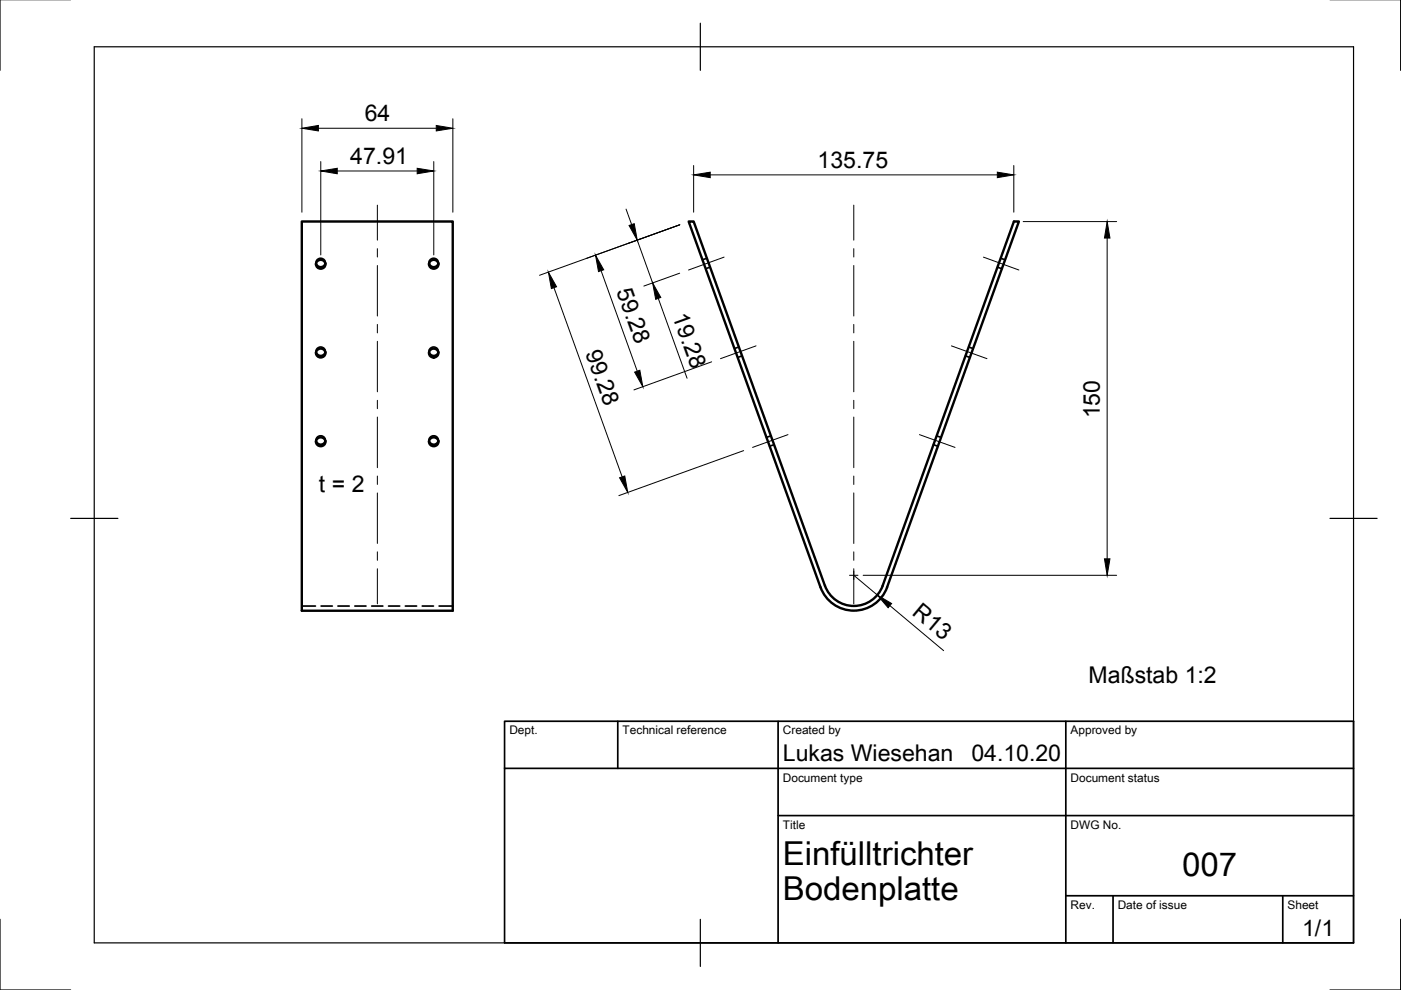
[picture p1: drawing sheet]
<svg xmlns="http://www.w3.org/2000/svg" width="297mm" height="210mm" viewBox="0 0 297 210" stroke-linecap="round" stroke-linejoin="round" font-family="sans-serif">
<!-- layer: Sichtbar -->
<g fill="none" stroke="#000" stroke-width=".51">
<path d="M64 47h32v82.5h-32zM67 55.9a1.02 1.02 0 0 0 1 .7 1.02 1.02 0 0 0 1-.7M91 55.9a1.02 1.02 0 0 0 1 .7 1.02 1.02 0 0 0 .9-.7M67 74.7a1.02 1.02 0 0 0 1 .8 1.02 1.02 0 0 0 1-.8M91 74.7a1.02 1.02 0 0 0 1 .8 1.02 1.02 0 0 0 .9-.8M67 93.5a1.02 1.02 0 0 0 1 .8 1.02 1.02 0 0 0 1-.8M91 93.5a1.02 1.02 0 0 0 1 .8 1.02 1.02 0 0 0 .9-.8M174 124.5l-28-77.5h1.1l27.8 77.2a6.5 6.5 0 0 0 6.1 4.3 6.5 6.5 0 0 0 6.1-4.3l27.9-77.2h1l-27.9 77.5M188.1 124.5a7.5 7.5 0 0 1-7.1 5 7.5 7.5 0 0 1-7-5"/>
<circle cx="68" cy="56" r=".98"/>
<circle cx="91.9" cy="56" r=".98"/>
<circle cx="68" cy="74.8" r=".98"/>
<circle cx="91.9" cy="74.8" r=".97"/>
<circle cx="68" cy="93.6" r=".98"/>
<circle cx="91.9" cy="93.6" r=".98"/>
</g>
<!-- layer: Verdeckt -->
<g fill="none" stroke="#000" stroke-width=".36">
<path d="M67 55.7v.3M67 55.9a.99 .99 0 0 1 1-1.1 .99 .99 0 0 1 1 1.1M69 55.7v.3M91 55.9a.99 .99 0 0 1 .9-1.1 .99 .99 0 0 1 1 1.1M91 55.7v.3M92.9 55.7v.3M149.9 54.8l-1 .3M150.6 56.6l-1 .4M211.5 56.6l.9 .4M212.2 54.8l.9 .3M67 74.5v.4M67 74.7a.99 .99 0 0 1 1-1.1 .99 .99 0 0 1 1 1.1"/>
<path d="M69 74.5v.4M91 74.7a.99 .99 0 0 1 .9-1.1 .99 .99 0 0 1 1 1.1M91 74.5v.4M92.9 74.5v.4M156.7 73.6l-1 .3M157.3 75.5l-.9 .3M204.7 75.5l.9 .3M205.4 73.6l.9 .3M67 93.3v.4M67 93.5a.99 .99 0 0 1 1-1.1 .99 .99 0 0 1 1 1.1M69 93.3v.4M91 93.5a.99 .99 0 0 1 .9-1.1 .99 .99 0 0 1 1 1.1"/>
<path d="M91 93.3v.4M92.9 93.3v.4M163.4 92.4l-.9 .3M164.1 94.3l-.9 .3M197.9 94.3l1 .3M198.6 92.4l.9 .3M64 128.5h2.9M68.1 128.5h2.4M71.6 128.5h2.4M75.2 128.5h2.4M78.8 128.5h2.4M82.4 128.5h2.4"/>
<path d="M85.9 128.5h2.4M89.5 128.5h2.4M93.1 128.5h2.9"/>
</g>
<!-- layer: Border -->
<path d="M0 -.1v15M297 -.1v15M20 9.9h267v190h-267zM148.5 4.9v10M15 109.9h10M282 109.9h10M0 194.9v15h15M148.5 194.9v10M297 194.9v15h-15" fill="none" stroke="#000" stroke-width=".25"/>
<!-- layer: TitleBlock -->
<path d="M107 152.9h180v47h-180zM131 152.9v10M165 152.9v47M226 152.9v47M107 162.9h180M165 172.9h122M226 189.9h61M236 189.9v10M272 189.9v10" fill="none" stroke="#000" stroke-width=".36"/>
<!-- layer: Center Lines -->
<g fill="none" stroke="#000" stroke-width=".21">
<path d="M80 43.5v7.4M80 52.7v1.8M80 56.3v10.7M153.5 54.5l-7.5 2.7M181 43.5v7.4M181 52.7v1.8M181 56.3v10.7M208.5 54.5l7.5 2.7M80 68.8v1.8M80 72.4v10.7M160.3 73.3l-7.5 2.7M181 68.8v1.8"/>
<path d="M181 72.4v10.7M201.7 73.3l7.6 2.7M80 84.9v1.7M80 88.4v10.8M167.1 92.2l-7.5 2.7M181 84.9v1.7M181 88.4v10.8M194.9 92.2l7.6 2.7M80 100.9v1.8M80 104.5v10.7M80 117v1.8M181 100.9v1.8"/>
<path d="M181 104.5v10.7M181 117v1.8M80 120.6v7.4M180.1 122h1.8M181 120.6v7.4"/>
</g>
<!-- layer: Dimensions -->
<g fill="none" stroke="#000" stroke-width=".21">
<path d="M64 25.2v19.8M67.5 27.2h25M68 34.3v19.8M71.5 36.3h17M92 34.3v19.8M96 25.2v19.8M147.1 35.1v9.9M150.6 37.1h60.9M214.9 35.1v9.9M127.4 57.4l7.7 21.3M132.7 44.3l1.2 3.3M135.1 50.9l3.3 9.1"/>
<path d="M144.1 57.9l-7.6 2.8M144.1 47.7l-29.7 10.7M216.9 47h19.8M234.7 50.5v68M117.5 61l14.4 40.1M139.6 63.3l6.1 16.9M150.9 76.7l-16.5 6M157.7 95.5l-26.5 9.6M181 122l5 4.1M183 122h53.7M188.7 128.4l11.4 9.6"/>
</g>
<g fill="#000" stroke="#000" stroke-width=".21">
<path d="M64 27.2l3.5-.6v1.2zM68 36.3l3.5-.6v1.1zM88.5 35.7l3.5 .6-3.5 .5zM92.5 26.6l3.5 .6-3.5 .6zM147.1 37.1l3.5-.6v1.2zM211.5 36.5l3.4 .6-3.4 .6zM126.3 54.1l1.7 3.1-1.1 .4zM133.4 47.8l1.1-.4 .6 3.5zM234.7 47l.6 3.5h-1.1zM116.3 57.7l1.7 3.1-1.1 .4zM134.6 78.9l1.1-.4 .6 3.5zM138.4 60l1.7 3.1-1.1 .4z"/>
<path d="M131.4 101.3l1.1-.4 .6 3.5zM234.2 118.5h1.1l-.6 3.5zM186 126.1l3 1.9-.7 .9z"/>
</g>
<g font-size="7">
<text x="166" y="183.4">Einfülltrichter</text>
<text x="250.7" y="185.8">007</text>
<text x="166" y="190.9">Bodenplatte</text>
</g>
<g font-size="4.9">
<text x="77.3" y="25.6">64</text>
<text x="74.3" y="34.7">47.91</text>
<text x="173.4" y="35.5">135.75</text>
<text x="130.7" y="61.8" transform="rotate(70 130.7 61.8)">59.28</text>
<text x="142.5" y="66.9" transform="rotate(70 142.5 66.9)">19.28</text>
<text x="124.1" y="74.8" transform="rotate(70 124.1 74.8)">99.28</text>
<text x="233.2" y="88.7" transform="rotate(-90 233.2 88.7)">150</text>
<text x="67.6" y="104.3">t = 2</text>
<text x="193.2" y="130.2" transform="rotate(40 193.2 130.2)">R13</text>
<text x="230.8" y="144.9">Maßstab 1:2</text>
<text x="166" y="161.4">Lukas Wiesehan</text>
<text x="206" y="161.4">04.10.20</text>
<text x="276.1" y="198.5">1/1</text>
</g>
<g font-size="2.5">
<text x="108" y="155.7">Dept.</text>
<text x="132" y="155.7">Technical reference</text>
<text x="166" y="155.7">Created by</text>
<text x="227" y="155.7">Approved by</text>
<text x="166" y="165.7">Document type</text>
<text x="227" y="165.7">Document status</text>
<text x="166" y="175.7">Title</text>
<text x="227" y="175.7">DWG No.</text>
<text x="227" y="192.7">Rev.</text>
<text x="237" y="192.7">Date of issue</text>
<text x="273" y="192.7">Sheet</text>
</g>
</svg>
